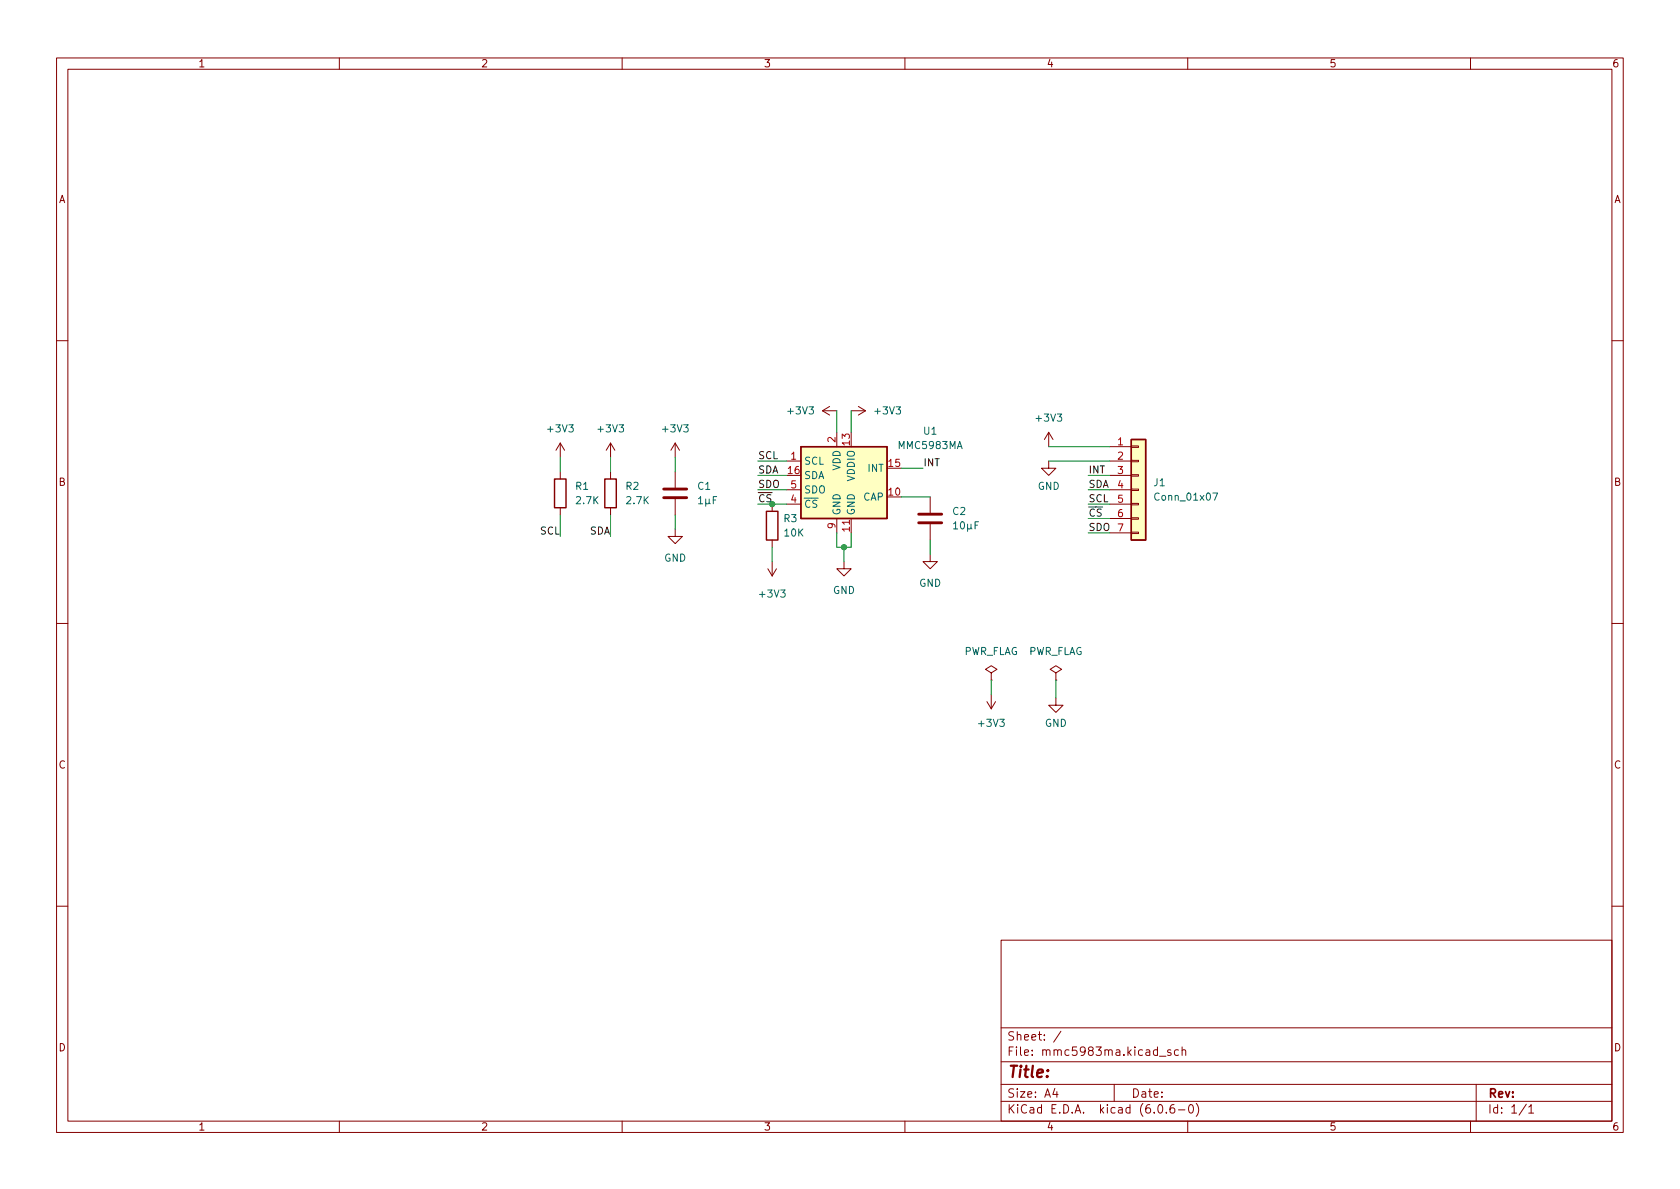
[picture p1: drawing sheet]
<svg xmlns="http://www.w3.org/2000/svg" width="297mm" height="210mm" viewBox="0 0 297 210" stroke-linecap="round" stroke-linejoin="round" font-family="sans-serif">
<g fill="none" stroke="#840000" stroke-width=".18">
<path d="M10 10.2h277v190.1h-277zM12 12.2h273v186.1h-273zM60 10.2v2M110 10.2v2M160 10.2v2M210 10.2v2M260 10.2v2M10 60.2h2M99.1 78.4l-.8 1.2M99.1 78.4v2.5M99.1 78.4l.7 1.2M107.9 78.4l-.7 1.2"/>
<path d="M107.9 78.4v2.5M107.9 78.4l.8 1.2M119.4 78.4v2.5M119.4 78.4l-.8 1.2M119.4 78.4l.7 1.2M145.4 72.6h2.6M145.4 72.6l1.3 .8M146.7 71.9l-1.3 .7M148 76.4v2.6M150.5 72.6h2.5M151.8 71.9l1.2 .7M153 72.6l-1.2 .8"/>
<path d="M185.4 76.4l-.7 1.3M185.4 76.4v2.6M185.4 76.4l.8 1.3M196.2 79h3.8M200 78.9h1.3v.2h-1.3zM285 60.2h2M99.1 83.4v1.3M99.1 89.8v1.3M107.9 83.4v1.3M107.9 89.8v1.3M119.4 93.6v1.3h1.2l-1.2 1.2-1.3-1.2h1.3M119.4 83.4v2.8"/>
<path d="M119.4 88.3v2.8M136.5 89.1v1.3M136.5 95.5v1.3M136.5 99.3v2.5M139.1 81.5h2.5M139.1 86.6h2.5M139.1 89.1h2.5M148 91.7v2.5M149.2 99.3v1.3h1.3l-1.3 1.2-1.2-1.2h1.2M150.5 91.7v2.5M164.5 98v1.3h1.2l-1.2 1.3-1.3-1.3h1.3M164.5 87.9v2.8"/>
<path d="M164.5 92.7v2.8M185.4 81.5v1.3h1.3l-1.3 1.3-1.3-1.3h1.3M196.2 81.5h3.8M196.2 84.1h3.8M196.2 86.6h3.8M196.2 89.1h3.8M196.2 91.7h3.8M196.2 94.2h3.8M200 94.1h1.3v.3h-1.3zM200 91.6h1.3v.2h-1.3zM200 89h1.3v.3h-1.3zM200 86.5h1.3v.2h-1.3z"/>
<path d="M200 83.9h1.3v.3h-1.3zM200 81.4h1.3v.3h-1.3zM10 110.2h2M135.8 100.6l.7 1.2M137.3 100.6l-.8 1.2M175.3 119l1-.6-1-.7-1.1 .7 1.1 .6v1.3M186.7 119l1-.6-1-.7-1 .7 1 .6v1.3M285 110.2h2M174.5 124.1l.8 1.2M175.3 120.3h.1M175.3 122.8v2.5M176 124.1l-.7 1.2"/>
<path d="M186.7 123.4v1.3h1.3l-1.3 1.3-1.3-1.3h1.3M186.7 120.3h.1M10 160.2h2M177 166.3h108v32h-108zM285 160.2h2M60 198.3v2M110 198.3v2M160 198.3v2M177 194.8h108M177 191.8h108M177 187.8h108M177 181.8h108"/>
<path d="M186.5 192.5l-.4 1h1M186.9 193v1M187.6 182.4l-1.3 1.9M197 191.8v3M204.9 195.4l.2-.1a.81 .81 0 0 1 .6 .7 .81 .81 0 0 1-.3 .8h-.2a.81 .81 0 0 1-.6-.6 .81 .81 0 0 1 .3-.8zM205 186.8h1.1M206.2 196.7v.1M207 185.7l-.4-.1-.2 .2 .1 .3 .5 .1v.4h-.6M207.6 195.3a.59 .59 0 0 0-.7 .7v.5l.1 .3h.4l.2-.1 .1-.5-.1-.2-.5-.1-.2 .3M208.4 185.7l-.5-.1-.3 .3v.4l.2 .3h.6M208.4 196.3h1.1M209 185.8l.2-.2 .4 .1v.9"/>
<path d="M209 185.1v1.5M210 198.3v2M210.4 195.4l.1-.1a.81 .81 0 0 1 .6 .7 .81 .81 0 0 1-.3 .8h-.2a.81 .81 0 0 1-.5-.6 .81 .81 0 0 1 .3-.8zM211.5 195.1a1.72 1.72 0 0 1 0 2.3M260 198.3v2M261 191.8v6.5M269.9 195.3l-1.3 1.9M270.3 195.8l.4-.5v1.5M270.3 196.8h.9"/>
</g>
<path d="M141.6 79h15.2v12.7h-15.2zM200 77.7h2.6v17.8h-2.6zM98 84.7h2.1v5.1h-2.1zM106.9 84.7h2.1v5.1h-2.1zM135.5 90.4h2v5.1h-2z" fill="none" stroke="#840000" stroke-width=".25"/>
<path d="M117.3 88h4.1M117.3 86.5h4.1M162.4 92.5h4.1M162.4 90.9h4.1" fill="none" stroke="#840000" stroke-width=".51"/>
<g fill="none" stroke="#006464" stroke-width=".18">
<path d="M123.5 88.2l.4-.4v1.3M123.5 89.1h.7M124.8 88.2v1.3M125.4 88.9l.2 .2M125.4 88.2l-.1 .8-.3 .1-.2-.2M126.1 88.4h.4M126.7 87.8h-.6v1.3M168.6 92.6l.4-.3v1.2M168.6 93.5h.7M169.9 92.4l.2-.1a.68 .68 0 0 1 .4 .6 .68 .68 0 0 1-.4 .6l-.2-.1-.1-.4zM171.1 92.7v1.3M171.7 93.4l.2 .1"/>
<path d="M171.7 92.7l-.1 .8h-.3l-.2-.1M172.4 92.9h.4M173 92.3h-.6v1.2M214.4 87.2h.9l-.6 1.3"/>
</g>
<g fill="#ffffc2" stroke="#ffffc2" stroke-width=".18">
<path d="M200 77.7h2.6v17.8h-2.6z"/>
<path d="M141.6 79h15.2v12.7h-15.2z"/>
</g>
<g fill="none" stroke="#009600" stroke-width=".18">
<path d="M148 72.6v3.8M150.5 72.6v3.8M185.4 79h10.8M99.1 80.9v2.5M99.1 91.1v3.8M107.9 80.9v2.5M107.9 91.1v3.8M119.4 80.9v2.5M119.4 91.1v2.5M134 81.5h5.1M134 86.6h5.1M134 84.1h5.1"/>
<path d="M136.5 96.8v2.5M148 94.2v2.6h2.5v-2.6M149.2 96.8v2.5M159.4 82.8h3.8M159.4 87.9h5.1M164.5 95.5v2.5M185.4 81.5h10.8M192.4 94.2h3.8M192.4 86.6h3.8M192.4 84.1h3.8M192.4 89.1h3.8M192.4 91.7h3.8"/>
<path d="M175.3 120.3v2.5M186.7 120.3v3.1"/>
</g>
<circle cx="149.2" cy="96.8" r=".46" fill="#009600" stroke="#009600" stroke-width=".18"/>
<text font-size="2.8" fill="#840000" x="178" y="190.6">Title:</text>
<g font-size="2.1" fill="#840000">
<text x="178" y="184">Sheet: /</text>
<text x="178" y="186.7">File: mmc5983ma.kicad_sch</text>
<text x="178" y="196.9">KiCad E.D.A. kicad (6.0.6-0)</text>
<text x="178" y="194.1">Size: A4</text>
<text x="200" y="194.1">Date:</text>
<text x="263" y="194.1">Rev:</text>
<text x="263" y="196.9">Id: 1/1</text>
</g>
<g font-size="1.8" fill="#840000">
<text x="35" y="11.9">1</text>
<text x="85" y="11.9">2</text>
<text x="135" y="11.9">3</text>
<text x="185" y="11.9">4</text>
<text x="235" y="11.9">5</text>
<text x="285" y="11.9">6</text>
<text x="10.3" y="35.9">A</text>
<text x="285.3" y="35.9">A</text>
<text x="10.3" y="85.9">B</text>
<text x="285.3" y="85.9">B</text>
<text x="10.3" y="135.9">C</text>
<text x="285.3" y="135.9">C</text>
<text x="10.3" y="185.9">D</text>
<text x="285.3" y="185.9">D</text>
<text x="35" y="199.9">1</text>
<text x="85" y="199.9">2</text>
<text x="135" y="199.9">3</text>
<text x="185" y="199.9">4</text>
<text x="235" y="199.9">5</text>
<text x="285" y="199.9">6</text>
</g>
<g font-size="1.8" fill="#006464">
<text x="97" y="76.4">+3V3</text>
<text x="105.9" y="76.4">+3V3</text>
<text x="117.3" y="76.4">+3V3</text>
<text x="139.4" y="73.3">+3V3</text>
<text x="154.8" y="73.3">+3V3</text>
<text x="163.3" y="76.9">U1</text>
<text x="183.3" y="74.5">+3V3</text>
<text x="142.1" y="82.2">SCL</text>
<text x="148.6" y="83.2" transform="rotate(-90 148.6 83.2)">VDD</text>
<text x="153.5" y="83.4">INT</text>
<text x="159" y="79.4">MMC5983MA</text>
<text x="101.8" y="86.6">R1</text>
<text x="102" y="89.1">2.7K</text>
<text x="110.7" y="86.6">R2</text>
<text x="110.8" y="89.1">2.7K</text>
<text x="123.4" y="86.6">C1</text>
<text x="142.1" y="84.7">SDA</text>
<text x="142.1" y="89.8">~{CS}</text>
<text x="142.1" y="87.2">SDO</text>
<text x="151.1" y="85.1" transform="rotate(-90 151.1 85.1)">VDDIO</text>
<text x="152.6" y="88.5">CAP</text>
<text x="183.5" y="86.6">GND</text>
<text x="204" y="86">J1</text>
<text x="204.5" y="88.5">Conn_01x07</text>
<text x="138.6" y="92.3">R3</text>
<text x="138.7" y="94.9">10K</text>
<text x="148.6" y="91.2" transform="rotate(-90 148.6 91.2)">GND</text>
<text x="151.1" y="91.2" transform="rotate(-90 151.1 91.2)">GND</text>
<text x="168.5" y="91.1">C2</text>
<text x="117.4" y="99.3">GND</text>
<text x="134.4" y="105.7">+3V3</text>
<text x="147.3" y="105">GND</text>
<text x="162.5" y="103.8">GND</text>
<text x="170.3" y="115.8">PWR_FLAG</text>
<text x="181.7" y="115.8">PWR_FLAG</text>
<text x="173.2" y="128.5">+3V3</text>
<text x="184.7" y="128.5">GND</text>
</g>
<g font-size="1.8" fill="#0f0f0f">
<text x="134" y="83.7">SDA</text>
<text x="134" y="81.2">SCL</text>
<text x="163.2" y="82.4">INT</text>
<text x="192.4" y="83.7">INT</text>
<text x="134" y="86.3">SDO</text>
<text x="192.4" y="86.3">SDA</text>
<text x="192.4" y="88.8">SCL</text>
<text x="95.5" y="94.5">SCL</text>
<text x="104.2" y="94.5">SDA</text>
<text x="192.4" y="91.3">~{CS} 6</text>
<text x="192.4" y="93.9">SDO</text>
</g>
<g font-size="1.8" fill="#a90000">
<text x="139.4" y="83.8">16</text>
<text x="139.8" y="81.3">1</text>
<text x="147.7" y="78.2" transform="rotate(-90 147.7 78.2)">2</text>
<text x="150.2" y="78.7" transform="rotate(-90 150.2 78.7)">13</text>
<text x="157.1" y="82.5">15</text>
<text x="197.6" y="78.7">1</text>
<text x="197.6" y="81.3">2</text>
<text x="197.6" y="83.8">3</text>
<text x="139.8" y="86.4">5</text>
<text x="157.1" y="87.6">10</text>
<text x="197.6" y="86.4">4</text>
<text x="197.6" y="88.9">5</text>
<text x="147.7" y="93.5" transform="rotate(-90 147.7 93.5)">9</text>
<text x="150.2" y="93.9" transform="rotate(-90 150.2 93.9)">11</text>
<text x="197.6" y="94">7</text>
</g>
<text font-size="1.8" fill="#009600" x="134" y="88.8">~{CS} 4</text>
</svg>
